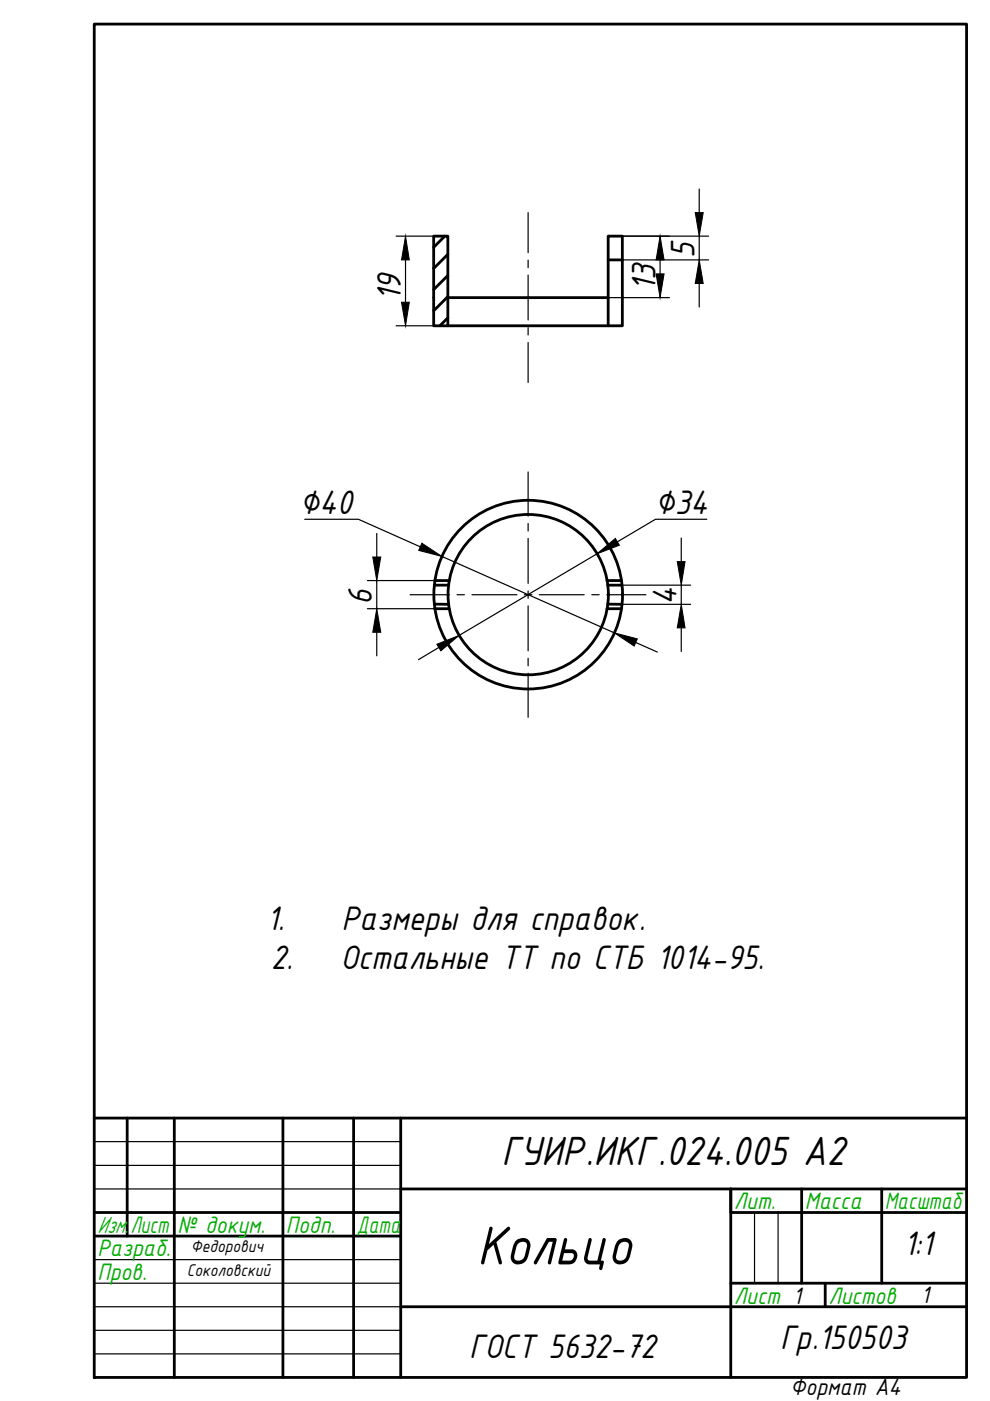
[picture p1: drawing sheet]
<svg xmlns="http://www.w3.org/2000/svg" width="210mm" height="297mm" viewBox="0 0 210 297" stroke-linecap="round" stroke-linejoin="round" font-family="sans-serif">
<!-- layer: 0 -->
<g fill="none" stroke="#000" stroke-width=".59">
<path d="M20 5.1h184.9v286.9h-184.9zM94.3 50.1l-2.4 2.3M95 53.9l-3.1 3M95 58.4l-3.1 3M128.9 55.1h3.1M95 63.1v-13h-3.1v19h40.1v-19h-3.1v13M95 62.9l-3.1 3M95 67.4l-1.7 1.7M95 63.1h33.9M95 63.1v6M128.9 63.1v6M92.1 124.1h3"/>
<path d="M92.1 128.1h3M92.2 123.1h3M92.2 129.1h3M128.7 123.1h3M128.7 129.1h3M128.9 124.1h3M128.9 128.1h3M20 237.1h184.9M27 237.1v25M37 237.1v54.9M60 237.1v54.9M75 237.1v54.9"/>
<path d="M85 237.1v54.9M20 257.1h65M85 252.1h119.9M170 252.1v20M186.9 252.1v20M204.9 257.1h-50v-5v39.9M20 262.1h65M85 277.1h119.9M154.9 272.1h50M175 272.1v5"/>
<circle cx="112" cy="126.1" r="20"/>
<circle cx="112" cy="126.1" r="17"/>
</g>
<path d="M20 242h65M20 247.1h65M20 252.1h65M160 257.1v15M165 257.1v15M20 267.1h65M20 272.1h65M20 277.1h65M20 282.1h65M20 287h65" fill="none" stroke="#000" stroke-width=".25"/>
<g fill="none" stroke="#000" stroke-width=".25">
<path d="M112 45.1v8.5M112 55.1v1.7M112 58.3v9.5M112 69.5v1.5M112 72.6v8.5M112 100.1v9.3M112 111v1.6M112 114.2v9.5M87 126.1h8.3M96.9 126.1h1.6M100.1 126.1h9.5M111.2 126.1h1.6"/>
<path d="M112 125.3v1.6M112 128.5v9.5M112 139.6v1.6M114.3 126.1h9.6M125.5 126.1h1.5M128.7 126.1h8.2M112 142.7v9.4"/>
</g>
<g fill="none" stroke="#000" stroke-width=".25">
<path d="M84 50.1h7.9M86 55.1v9M132 50.1h18.2M132 55.1h18.2M140 55.1v3M148.3 40.1v5M148.3 50.1v5M84 69.1h7.9M128.9 63.1h13M148.3 60.1v5M64.6 110.1h11.4l13.1 5.8M79.9 113.1v5"/>
<path d="M93.7 118l36.6 16.2M126.6 117.4l-29.3 17.3M144.4 114.1v5M149.9 110.1h-10.9l-8.1 4.8M77.9 123.1h14.3M77.9 129.1h14.3M79.9 123.1v6M79.9 134.1v5M93 137.3l-4.3 2.6M131.9 124.1h14.5M131.9 128.1h14.5M134.8 136.2l4.6 2"/>
<path d="M144.4 124.1v4M144.4 133.1v5"/>
</g>
<g fill="#000" stroke="#000" stroke-width=".21">
<path d="M86 50.1l.8 5h-1.7zM139.1 58.1h1.7l-.8 5zM140 50.1l.8 5h-1.7zM147.4 45.1h1.7l-.8 5zM85.1 64.1h1.7l-.8 5zM148.3 55.1l.8 5h-1.7zM79 118.1h1.7l-.8 5zM89.5 115.2l4.2 2.8-4.9-1.3zM126.6 117.4l3.9-3.2 .8 1.4zM143.6 119.1h1.6l-.8 5zM79.9 129.1l.8 5h-1.7zM92.6 136.6l4.7-1.9-3.8 3.3z"/>
<path d="M130.3 134.2l4.8 1.3-.6 1.5zM144.4 128.1l.8 5h-1.6z"/>
</g>
<text font-size="12.4" x="101.1" y="268.1">Кольцо</text>
<text font-size="9.3" x="106.3" y="247.1">ГУИР.ИКГ.024.005 А2</text>
<g font-size="7.8">
<text x="147.2" y="54.7" transform="rotate(-90 147.2 54.7)">5</text>
<text x="85" y="63.8" transform="rotate(-90 85 63.8)">19</text>
<text x="139" y="61.8" transform="rotate(-90 139 61.8)">13</text>
<text x="63.5" y="109.1">∅40</text>
<text x="138.9" y="109.1">∅34</text>
<text x="78.9" y="128.2" transform="rotate(-90 78.9 128.2)">6</text>
<text x="143.4" y="128.3" transform="rotate(-90 143.4 128.3)">4</text>
<text x="56.6" y="197.1">1.</text>
<text x="72.4" y="197.1">Размеры для справок.</text>
<text x="57.4" y="205.4">2.</text>
<text x="72.2" y="205.4">Остальные ТТ по СТБ 1014-95.</text>
<text x="191.6" y="266.1">1:1</text>
<text x="99.4" y="288">ГОСТ 5632-72</text>
<text x="165.4" y="286.1">Гр.150503</text>
</g>
<g font-size="5.4" fill="#00ad00">
<text x="155.6" y="256.4">Лит.</text>
<text x="170.6" y="256.4">Масса</text>
<text x="187.6" y="256.4">Масштаб</text>
<text x="20.7" y="261.4">Изм.</text>
<text x="27.6" y="261.4">Лист</text>
<text x="37.6" y="261.4">№ докум.</text>
<text x="60.6" y="261.4">Подп.</text>
<text x="75.6" y="261.4">Дата</text>
<text x="20.7" y="266.3">Разраб.</text>
<text x="20.7" y="271.3">Пров.</text>
<text x="155.6" y="276.4">Лист 1</text>
<text x="175.6" y="276.4">Листов</text>
</g>
<g font-size="5.4">
<text x="195.3" y="276.3">1</text>
<text x="167.6" y="295.8">Формат А4</text>
</g>
<g font-size="3.9">
<text x="40.5" y="265.5">Федорович</text>
<text x="39.6" y="270.6">Соколовский</text>
</g>
</svg>
